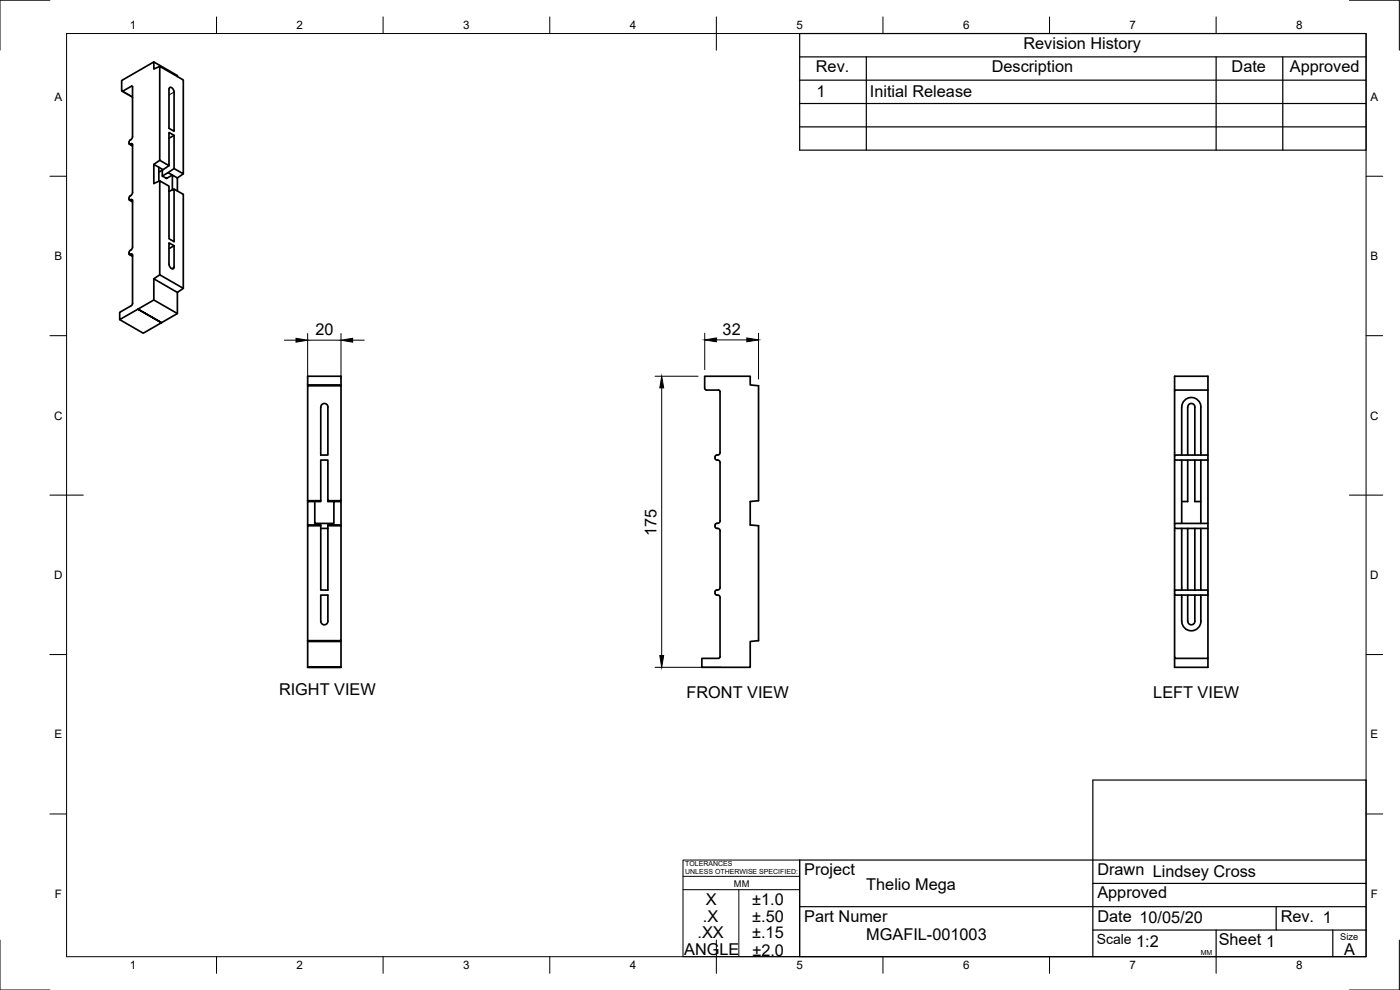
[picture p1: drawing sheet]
<svg xmlns="http://www.w3.org/2000/svg" width="420mm" height="297mm" viewBox="0 0 420 297" stroke-linecap="round" stroke-linejoin="round" font-family="sans-serif">
<!-- layer: Visible -->
<g fill="none" stroke="#000" stroke-width=".51">
<path d="M46.2 18.6l7 4.1v.3M47.9 19.9l7.1 4.1v28.2l-2.8-1.6v-10l-1.5-.9v10l-2.8-1.6zM47.9 19.9l-1.7 .8v-2.1l-9.7 5.6v2.9M36.5 27.1l.4 .2M36.6 27.4l3.2 1.8M36.9 27.3l2.5-1.4h.3l.1 15.1-.2 .5-.8 .9-.1 .6M51 26.2a1.27 1.27 0 0 1 1.2 1.4v11.8l-1.5-.9v-11.8zM38.7 59.4l.1 .6 .7-.2 .3 .4v13.9l-.2 .5a1.29 1.29 0 0 0-.7 1.8l.6-.2 .3 .3M38.7 43l.2 .3 .6-.2 .3 .3v14.3l-.2 .6-.5 .5M38.8 43.3l1 .5M39.1 58.8l-.4 .6M47.7 50.2l1.2 .7"/>
<path d="M47.9 54.3l-1.7 .8v-5.8l1.5 .9v4.2M47.9 48.1l-1.7 1.2M48.7 52.8l1.8-1 1.2 .7-1.7 1zM48.7 51.1v1.7M50.7 49.7l-3 2M50.7 57.3l.1 .1M51.7 57v-4.5l1.5 .9v3.9M52.2 56.7l2.8 1.6v28.2l-7.1-4v-28.2l2.8 1.5v15.8l1.5 .9v-15.8l-1.5 .7M52.2 50.6l-1.7 1.2M52.2 40.6l-1.5 .9M55 52.2l-1.8 1.2M38.8 76.4l1 .5"/>
<path d="M38.8 60l1 .6M39.8 76.6v14.5l-.4 .6-3.5 2v2.2l10.3-5.9v-6.3l1.7-1.2M50.7 72.9l1.5 .8v6.4l-.2 .5a1.27 1.27 0 0 1-1.3-1.3zM52.2 73.7l-1.5 .9M46.2 90l7 4.1M46.2 83.7l7 4M48.5 96.8l-7.1-4 7.1 4M55 86.5l-1.8 1.2v6.4l-10.2 5.9-7.1-4.1M92.3 115.7h10v34.5h-3.9v-12.2h-2.1v12.2h-4zM92.3 115.7v-2.8h10v2.8M92.3 115.5h10M212 117h3.6l.5 .5v18.3l-.2 .5-1 .3-.3 .4"/>
<path d="M212 117l-.5-.5v-3.6h13.6v2.6l2.5 .2v34.5l-2.5 .3v7l2.5 .2v34.5l-2.5 .3v7.7h-14.5v-2.7h5l.5-.5v-17.7M352.5 117v-4.1h10v65.6M362.5 117h-10v19.5M96.7 121.3l1-.2 .5 .4 .2 .6v14.4h-2.1v-14.4zM214.6 137l.1 .8 .4 .2M215.1 138l.8 .3 .2 .5v17.5l-.2 .5-1 .3-.3 .4M352.5 138v19M354.6 138v19M356.4 138v12.5h-1.8M358.6 138v12.5h1.8M358.6 122.1v14.4M358.6 122.1a1.07 1.07 0 0 0-1.1-1 1.07 1.07 0 0 0-1 1l-.1 14.4"/>
<path d="M360.4 122.1v14.4M360.4 138v19M360.4 122.1a2.88 2.88 0 0 0-2.9-2.8 2.88 2.88 0 0 0-2.9 2.8v14.4M362.5 136.5h-10v1.5h10M92.3 150.2v.3M92.3 157.5v.2M96.3 157.7v-.2h-4v-7h2.2v6.5h5.7v-6.5h2.1v7h-3.9v19.5h-2.1v-19.3h-4v34.5h10v-34.5M96.3 150.2v.3h-1.8M96.3 158.5h2.1M98.4 150.2v.3h1.8M98.4 157.7h3.9M102.3 150.2v.3"/>
<path d="M102.3 157.5v.2M214.6 157.5l.1 .8 .6 .2a.72 .72 0 0 1 .8 .8v17M352.5 158.5v18.5M354.6 158.5v18.5M356.4 158.5v18.5M358.6 158.5v18.5M360.4 158.5v18.5M362.5 157h-10v1.5h10M96.3 178.5h2.1v7.9a1.07 1.07 0 0 1-1.1 1.1 1.07 1.07 0 0 1-1-1.1zM215.1 178.5h.2M215.1 177h.2M215.1 177l-.5 .5 .1 .8 .4 .2"/>
<path d="M215.4 178.5l.5 .2 .2 .6M216.1 176.3l-.2 .5-.5 .2M352.5 178.5v19h10M354.6 178.5v7.9a2.88 2.88 0 0 0 2.9 2.9 2.88 2.88 0 0 0 2.9-2.9M356.4 178.5l.1 7.9a1.07 1.07 0 0 0 1 1.1 1.07 1.07 0 0 0 1.1-1.1M358.6 178.5v7.9M360.4 178.5v7.9M362.5 177h-10v1.5h10M362.5 178.5v21.7h-10v-2.7M92.3 192.2v8M92.3 192.5h10M102.3 192.2v8"/>
<path d="M92.3 200.2h10h-10"/>
</g>
<!-- layer: Visible Narrow -->
<path d="M36.9 27.3l2.9 1.7M39.4 25.9l.4 .2M52.2 27.6l-1.5 .9M39.1 43.3l.7 .4M39.2 43.1l.6 .3M39.2 59.9l.6 .3M39.1 76.4l.7 .4M39.1 60l.7 .4M39.2 76.2l.6 .4M52.2 80.1l-.7 .5" fill="none" stroke="#000" stroke-width=".3"/>
<!-- layer: Border -->
<g fill="none" stroke="#000" stroke-width=".3">
<path d="M15 .1h-15v15M20 10.1h390v276.9h-390zM65 5.1v5M115 5.1v5M165 5.1v5M215 5.1v10M265 5.1v5M315 5.1v5M365 5.1v5M405 .1h15v15M15 52.9h5M410 52.9h5"/>
<path d="M15 100.7h5M410 100.7h5M15 148.6h10M405 148.6h10M15 196.4h5M410 196.4h5M15 244.2h5M410 244.2h5M0 282.1v14.9h15M65 287v5M115 287v5M165 287v5"/>
<path d="M215 282.1v9.9M265 287v5M315 287v5M365 287v5M420 282.1v14.9h-15"/>
</g>
<!-- layer: TitleBlock -->
<g fill="none" stroke="#000" stroke-width=".36">
<path d="M240 10.1h170v34.9h-170zM240 17.1h170M260 17.1v27.9M365 17.1v27.9M385 17.1v27.9M240 38.1h170M240 31.1h170M240 24.1h170M410 258h-170v29h170v-53h-82v53M240 272h170M328 279h82M328 265.1h82"/>
<path d="M365 279v8M383 272v7M400 279v8"/>
</g>
<path d="M205 258h35v29h-35zM205 262.9h35M205 266.9h35M221.7 266.9v20" fill="none" stroke="#000" stroke-width=".3"/>
<!-- layer: Dimensions -->
<path d="M211.5 100v10.9M227.6 100v13.8M85.3 102.1h3.5M92.3 100.1v13.7M92.3 102.1h10M102.3 100.1v13.7M105.8 102.1h3.5M196.6 112.9h12.9M198.6 116.4v80.3M215 102h9.1M196.6 200.2h19.8" fill="none" stroke="#000" stroke-width=".3"/>
<path d="M88.8 101.5l3.5 .6-3.5 .6zM102.3 102.1l3.5-.6v1.2zM198.6 112.9l.6 3.5h-1.2zM211.5 102l3.5-.6v1.2zM224.1 101.4l3.5 .6-3.5 .6zM198 196.7h1.2l-.6 3.5z" fill="#000" stroke="#000" stroke-width=".3"/>
<g font-size="4.9">
<text x="307.1" y="14.6">Revision History</text>
<text x="244.9" y="21.6">Rev.</text>
<text x="297.6" y="21.6">Description</text>
<text x="369.6" y="21.6">Date</text>
<text x="387.1" y="21.6">Approved</text>
<text x="245" y="29.1">1</text>
<text x="261.1" y="29.1">Initial Release</text>
<text x="94.7" y="100.5">20</text>
<text x="216.9" y="100.4">32</text>
<text x="197" y="160.8" transform="rotate(-90 197 160.8)">175</text>
<text x="83.7" y="208.4">RIGHT VIEW</text>
<text x="206.1" y="209.5">FRONT VIEW</text>
<text x="346.1" y="209.5">LEFT VIEW</text>
<text x="241.3" y="262.6">Project</text>
<text x="329.3" y="262.6">Drawn Lindsey Cross</text>
<text x="260" y="267">Thelio Mega</text>
<text x="329.3" y="269.5">Approved</text>
<text x="211.9" y="271.6">X</text>
<text x="225.8" y="271.6">±1.0</text>
<text x="209.3" y="281.5">.XX</text>
<text x="211" y="276.5">.X</text>
<text x="225.7" y="281.6">±.15</text>
<text x="225.8" y="276.6">±.50</text>
<text x="241.3" y="276.5">Part Numer</text>
<text x="329.3" y="276.5">Date 10/05/20</text>
<text x="384.3" y="276.5">Rev. 1</text>
<text x="205.3" y="286.6">ANGLE</text>
<text x="225.8" y="286.7">±2.0</text>
<text x="260" y="282.1">MGAFIL-001003</text>
<text x="341" y="284">1:2</text>
<text x="365.8" y="283.6">Sheet 1</text>
<text x="403.4" y="286.5">A</text>
</g>
<text font-size="4.2" x="329.1" y="283.1">Scale</text>
<g font-size="3.5">
<text x="39" y="8.8">1</text>
<text x="89" y="8.8">2</text>
<text x="139" y="8.8">3</text>
<text x="189" y="8.8">4</text>
<text x="239" y="8.8">5</text>
<text x="289" y="8.8">6</text>
<text x="339" y="8.8">7</text>
<text x="389" y="8.8">8</text>
<text x="16.3" y="30.2">A</text>
<text x="411.3" y="30.2">A</text>
<text x="16.3" y="78">B</text>
<text x="411.3" y="78">B</text>
<text x="16.2" y="125.9">C</text>
<text x="411.2" y="125.9">C</text>
<text x="16.2" y="173.7">D</text>
<text x="411.2" y="173.7">D</text>
<text x="16.3" y="221.6">E</text>
<text x="411.3" y="221.6">E</text>
<text x="16.4" y="269.4">F</text>
<text x="411.4" y="269.4">F</text>
<text x="39" y="290.8">1</text>
<text x="89" y="290.8">2</text>
<text x="139" y="290.8">3</text>
<text x="189" y="290.8">4</text>
<text x="239" y="290.8">5</text>
<text x="289" y="290.8">6</text>
<text x="339" y="290.8">7</text>
<text x="389" y="290.8">8</text>
</g>
<g font-size="2.8">
<text x="220.3" y="266.1">MM</text>
<text x="402.3" y="282.1">Size</text>
</g>
<g font-size="2.1">
<text x="205.6" y="259.8">TOLERANCES</text>
<text x="205.6" y="262.3">UNLESS OTHERWISE SPECIFIED:</text>
<text x="360.4" y="286.5">MM</text>
</g>
</svg>
